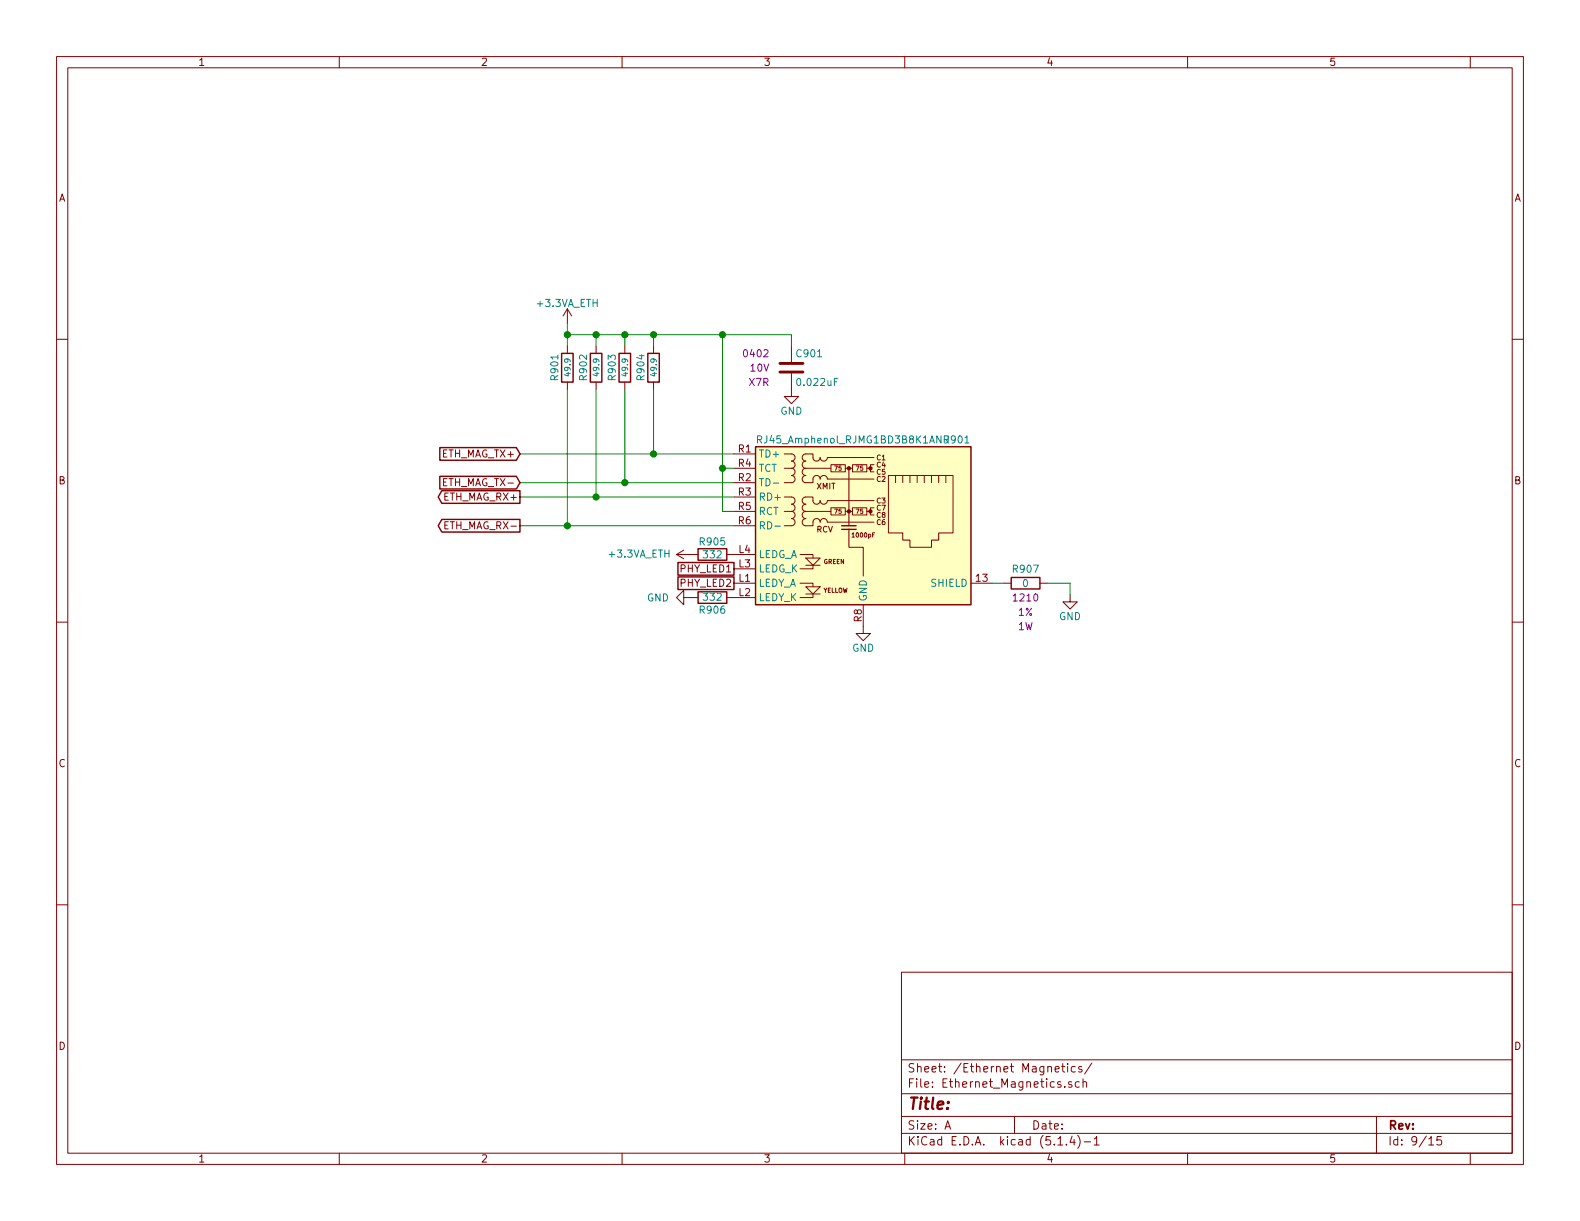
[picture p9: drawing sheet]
EESchema Schematic File Version 4
LIBS:PIC32MZ_ETH_Demo-cache
EELAYER 30 0
EELAYER END
$Descr A 11000 8500
encoding utf-8
Sheet 9 15
Title ""
Date ""
Rev ""
Comp ""
Comment1 ""
Comment2 ""
Comment3 ""
Comment4 ""
$EndDescr
$Comp
L Connector:RJ45_Amphenol_RJMG1BD3B8K1ANR J901
U 1 1
P 6010 3660
F 0 "J901" H 6760 4260 50  0000 R CNN
F 1 "RJ45_Amphenol_RJMG1BD3B8K1ANR" H 5260 4260 50  0000 L CNN
F 2 "Connector_RJ:RJ45_Amphenol_RJMG1BD3B8K1ANR" H 6010 4360 50  0001 C CNN
F 3 "https://www.amphenolcanada.com/ProductSearch/Drawings/AC/RJMG1BD3B8K1ANR.PDF" H 6010 4460 50  0001 C CNN
F 4 "RJMG1BD3B8K1ANR-ND" H 6010 3660 50  0001 C CNN "Digi-Key PN"
	1    6010 3660
	1    0    0    -1  
$EndComp
$Comp
L power:GND #PWR0905
U 1 1
P 6010 4360
F 0 "#PWR0905" H 6010 4110 50  0001 C CNN
F 1 "GND" H 6010 4210 50  0000 C CNN
F 2 "" H 6010 4360 50  0001 C CNN
F 3 "" H 6010 4360 50  0001 C CNN
	1    6010 4360
	1    0    0    -1  
$EndComp
$Comp
L Custom_Library:R_Custom R?
U 1 1
P 4550 2560
AR Path="/5BB2595E/5E703AF9" Ref="R?"  Part="1" 
AR Path="/5BAAE0FA/5E703AF9" Ref="R?"  Part="1" 
AR Path="/5BB86F23/5E703AF9" Ref="R?"  Part="1" 
AR Path="/5C1D5C9E/5E703AF9" Ref="R?"  Part="1" 
AR Path="/5CB6F1ED/5E703AF9" Ref="R?"  Part="1" 
AR Path="/5E6978AF/5E703AF9" Ref="R?"  Part="1" 
AR Path="/5E69796B/5E703AF9" Ref="R904"  Part="1" 
F 0 "R904" V 4460 2560 50  0000 C CNN
F 1 "49.9" V 4550 2560 40  0000 C CNN
F 2 "Resistors_SMD:R_0402" H 4550 2560 50  0001 C CNN
F 3 "" H 4550 2560 50  0001 C CNN
F 4 "0402" H 4630 2640 50  0001 L CNN "display_footprint"
F 5 "1%" H 4630 2560 50  0001 L CNN "Tolerance"
F 6 "1/16W" H 4630 2480 50  0001 L CNN "Wattage"
F 7 "541-3967-1-ND" H 4550 2560 50  0001 C CNN "Digi-Key PN"
	1    4550 2560
	1    0    0    -1  
$EndComp
$Comp
L Custom_Library:R_Custom R?
U 1 1
P 4350 2560
AR Path="/5BB2595E/5E7065DF" Ref="R?"  Part="1" 
AR Path="/5BAAE0FA/5E7065DF" Ref="R?"  Part="1" 
AR Path="/5BB86F23/5E7065DF" Ref="R?"  Part="1" 
AR Path="/5C1D5C9E/5E7065DF" Ref="R?"  Part="1" 
AR Path="/5CB6F1ED/5E7065DF" Ref="R?"  Part="1" 
AR Path="/5E6978AF/5E7065DF" Ref="R?"  Part="1" 
AR Path="/5E69796B/5E7065DF" Ref="R903"  Part="1" 
F 0 "R903" V 4260 2560 50  0000 C CNN
F 1 "49.9" V 4350 2560 40  0000 C CNN
F 2 "Resistors_SMD:R_0402" H 4350 2560 50  0001 C CNN
F 3 "" H 4350 2560 50  0001 C CNN
F 4 "0402" H 4430 2640 50  0001 L CNN "display_footprint"
F 5 "1%" H 4430 2560 50  0001 L CNN "Tolerance"
F 6 "1/16W" H 4430 2480 50  0001 L CNN "Wattage"
F 7 "541-3967-1-ND" H 4350 2560 50  0001 C CNN "Digi-Key PN"
	1    4350 2560
	1    0    0    -1  
$EndComp
$Comp
L Custom_Library:R_Custom R?
U 1 1
P 4150 2560
AR Path="/5BB2595E/5E706980" Ref="R?"  Part="1" 
AR Path="/5BAAE0FA/5E706980" Ref="R?"  Part="1" 
AR Path="/5BB86F23/5E706980" Ref="R?"  Part="1" 
AR Path="/5C1D5C9E/5E706980" Ref="R?"  Part="1" 
AR Path="/5CB6F1ED/5E706980" Ref="R?"  Part="1" 
AR Path="/5E6978AF/5E706980" Ref="R?"  Part="1" 
AR Path="/5E69796B/5E706980" Ref="R902"  Part="1" 
F 0 "R902" V 4060 2560 50  0000 C CNN
F 1 "49.9" V 4150 2560 40  0000 C CNN
F 2 "Resistors_SMD:R_0402" H 4150 2560 50  0001 C CNN
F 3 "" H 4150 2560 50  0001 C CNN
F 4 "0402" H 4230 2640 50  0001 L CNN "display_footprint"
F 5 "1%" H 4230 2560 50  0001 L CNN "Tolerance"
F 6 "1/16W" H 4230 2480 50  0001 L CNN "Wattage"
F 7 "541-3967-1-ND" H 4150 2560 50  0001 C CNN "Digi-Key PN"
	1    4150 2560
	1    0    0    -1  
$EndComp
$Comp
L Custom_Library:R_Custom R?
U 1 1
P 3950 2560
AR Path="/5BB2595E/5E706D39" Ref="R?"  Part="1" 
AR Path="/5BAAE0FA/5E706D39" Ref="R?"  Part="1" 
AR Path="/5BB86F23/5E706D39" Ref="R?"  Part="1" 
AR Path="/5C1D5C9E/5E706D39" Ref="R?"  Part="1" 
AR Path="/5CB6F1ED/5E706D39" Ref="R?"  Part="1" 
AR Path="/5E6978AF/5E706D39" Ref="R?"  Part="1" 
AR Path="/5E69796B/5E706D39" Ref="R901"  Part="1" 
F 0 "R901" V 3860 2560 50  0000 C CNN
F 1 "49.9" V 3950 2560 40  0000 C CNN
F 2 "Resistors_SMD:R_0402" H 3950 2560 50  0001 C CNN
F 3 "" H 3950 2560 50  0001 C CNN
F 4 "0402" H 4030 2640 50  0001 L CNN "display_footprint"
F 5 "1%" H 4030 2560 50  0001 L CNN "Tolerance"
F 6 "1/16W" H 4030 2480 50  0001 L CNN "Wattage"
F 7 "541-3967-1-ND" H 3950 2560 50  0001 C CNN "Digi-Key PN"
	1    3950 2560
	1    0    0    -1  
$EndComp
Wire Wire Line
	5110 3160 4550 3160
Wire Wire Line
	4550 3160 4550 2710
Wire Wire Line
	5110 3360 4350 3360
Wire Wire Line
	4350 3360 4350 2710
Wire Wire Line
	5110 3460 4150 3460
Wire Wire Line
	4150 3460 4150 2710
Wire Wire Line
	5110 3660 3950 3660
Wire Wire Line
	3950 3660 3950 2710
Wire Wire Line
	5110 3260 5030 3260
Wire Wire Line
	5030 3260 5030 2330
Wire Wire Line
	5030 2330 4550 2330
Wire Wire Line
	3950 2330 3950 2410
Wire Wire Line
	4150 2410 4150 2330
Connection ~ 4150 2330
Wire Wire Line
	4150 2330 3950 2330
Wire Wire Line
	4350 2410 4350 2330
Connection ~ 4350 2330
Wire Wire Line
	4350 2330 4150 2330
Wire Wire Line
	4550 2410 4550 2330
Connection ~ 4550 2330
Wire Wire Line
	4550 2330 4350 2330
Wire Wire Line
	5110 3560 5030 3560
Wire Wire Line
	5030 3560 5030 3260
Connection ~ 5030 3260
$Comp
L Custom_Library:C_Custom C901
U 1 1
P 5510 2560
F 0 "C901" H 5535 2660 50  0000 L CNN
F 1 "0.022uF" H 5535 2460 50  0000 L CNN
F 2 "Capacitors_SMD:C_0402" H 5548 2410 50  0001 C CNN
F 3 "" H 5535 2660 50  0001 C CNN
F 4 "0402" H 5360 2660 50  0000 R CNN "display_footprint"
F 5 "10V" H 5360 2560 50  0000 R CNN "Voltage"
F 6 "X7R" H 5360 2460 50  0000 R CNN "Dielectric"
F 7 "311-3793-1-ND" H 5510 2560 50  0001 C CNN "Digi-Key PN"
	1    5510 2560
	1    0    0    -1  
$EndComp
$Comp
L power:GND #PWR0904
U 1 1
P 5510 2710
F 0 "#PWR0904" H 5510 2460 50  0001 C CNN
F 1 "GND" H 5510 2560 50  0000 C CNN
F 2 "" H 5510 2710 50  0001 C CNN
F 3 "" H 5510 2710 50  0001 C CNN
	1    5510 2710
	1    0    0    -1  
$EndComp
Wire Wire Line
	5510 2410 5510 2330
Wire Wire Line
	5510 2330 5030 2330
Connection ~ 5030 2330
Wire Wire Line
	3950 2250 3950 2330
Connection ~ 3950 2330
Text GLabel 3620 3160 0    50   Input ~ 0
ETH_MAG_TX+
Text GLabel 3620 3360 0    50   Input ~ 0
ETH_MAG_TX-
Text GLabel 3620 3460 0    50   Output ~ 0
ETH_MAG_RX+
Text GLabel 3620 3660 0    50   Output ~ 0
ETH_MAG_RX-
Wire Wire Line
	4550 3160 3620 3160
Connection ~ 4550 3160
Wire Wire Line
	3620 3360 4350 3360
Connection ~ 4350 3360
Wire Wire Line
	3620 3460 4150 3460
Connection ~ 4150 3460
Wire Wire Line
	3620 3660 3950 3660
Connection ~ 3950 3660
Text GLabel 5110 3960 0    50   UnSpc ~ 0
PHY_LED1
Text GLabel 5110 4060 0    50   UnSpc ~ 0
PHY_LED2
$Comp
L Custom_Library:R_Custom R?
U 1 1
P 4960 3860
AR Path="/5BAAE1F3/5E798CA7" Ref="R?"  Part="1" 
AR Path="/5BAAE1DC/5E798CA7" Ref="R?"  Part="1" 
AR Path="/5BAAE16C/5E798CA7" Ref="R?"  Part="1" 
AR Path="/5BB844FD/5E798CA7" Ref="R?"  Part="1" 
AR Path="/5BF346B3/5E798CA7" Ref="R?"  Part="1" 
AR Path="/5CAD2D97/5E798CA7" Ref="R?"  Part="1" 
AR Path="/5CB7A8BC/5E798CA7" Ref="R?"  Part="1" 
AR Path="/5CB7A8C3/5E798CA7" Ref="R?"  Part="1" 
AR Path="/5E6ADEF0/5E798CA7" Ref="R?"  Part="1" 
AR Path="/5E69795C/5E798CA7" Ref="R?"  Part="1" 
AR Path="/5E69796B/5E798CA7" Ref="R905"  Part="1" 
F 0 "R905" V 4870 3860 50  0000 C CNN
F 1 "332" V 4960 3860 50  0000 C CNN
F 2 "Resistors_SMD:R_0402" H 4960 3860 50  0001 C CNN
F 3 "" H 4960 3860 50  0001 C CNN
F 4 "0402" H 5030 3940 50  0001 L CNN "display_footprint"
F 5 "1%" H 5030 3860 50  0001 L CNN "Tolerance"
F 6 "1/16W" H 5030 3790 50  0001 L CNN "Wattage"
F 7 "541-332LCT-ND" H 4960 3860 50  0001 C CNN "Digi-Key PN"
	1    4960 3860
	0    1    1    0   
$EndComp
$Comp
L Custom_Library:R_Custom R?
U 1 1
P 4960 4160
AR Path="/5BAAE1F3/5E799642" Ref="R?"  Part="1" 
AR Path="/5BAAE1DC/5E799642" Ref="R?"  Part="1" 
AR Path="/5BAAE16C/5E799642" Ref="R?"  Part="1" 
AR Path="/5BB844FD/5E799642" Ref="R?"  Part="1" 
AR Path="/5BF346B3/5E799642" Ref="R?"  Part="1" 
AR Path="/5CAD2D97/5E799642" Ref="R?"  Part="1" 
AR Path="/5CB7A8BC/5E799642" Ref="R?"  Part="1" 
AR Path="/5CB7A8C3/5E799642" Ref="R?"  Part="1" 
AR Path="/5E6ADEF0/5E799642" Ref="R?"  Part="1" 
AR Path="/5E69795C/5E799642" Ref="R?"  Part="1" 
AR Path="/5E69796B/5E799642" Ref="R906"  Part="1" 
F 0 "R906" V 4870 4160 50  0000 C CNN
F 1 "332" V 4960 4160 50  0000 C CNN
F 2 "Resistors_SMD:R_0402" H 4960 4160 50  0001 C CNN
F 3 "" H 4960 4160 50  0001 C CNN
F 4 "0402" H 5030 4240 50  0001 L CNN "display_footprint"
F 5 "1%" H 5030 4160 50  0001 L CNN "Tolerance"
F 6 "1/16W" H 5030 4090 50  0001 L CNN "Wattage"
F 7 "541-332LCT-ND" H 4960 4160 50  0001 C CNN "Digi-Key PN"
	1    4960 4160
	0    1    -1   0   
$EndComp
$Comp
L power:GND #PWR0903
U 1 1
P 4810 4160
F 0 "#PWR0903" H 4810 3910 50  0001 C CNN
F 1 "GND" V 4810 4010 50  0000 R CNN
F 2 "" H 4810 4160 50  0001 C CNN
F 3 "" H 4810 4160 50  0001 C CNN
	1    4810 4160
	0    1    1    0   
$EndComp
$Comp
L Custom_Library:+3.3VA_ETH #PWR0901
U 1 1
P 3950 2250
F 0 "#PWR0901" H 3950 2100 50  0001 C CNN
F 1 "+3.3VA_ETH" H 3950 2390 50  0000 C CNN
F 2 "" H 3950 2250 50  0001 C CNN
F 3 "" H 3950 2250 50  0001 C CNN
	1    3950 2250
	1    0    0    -1  
$EndComp
Wire Wire Line
	6990 4060 6910 4060
$Comp
L power:GND #PWR0906
U 1 1
P 7450 4140
F 0 "#PWR0906" H 7450 3890 50  0001 C CNN
F 1 "GND" H 7450 3990 50  0000 C CNN
F 2 "" H 7450 4140 50  0001 C CNN
F 3 "" H 7450 4140 50  0001 C CNN
	1    7450 4140
	1    0    0    -1  
$EndComp
Wire Wire Line
	7450 4140 7450 4060
Wire Wire Line
	7450 4060 7290 4060
$Comp
L Custom_Library:+3.3VA_ETH #PWR0902
U 1 1
P 4810 3860
F 0 "#PWR0902" H 4810 3710 50  0001 C CNN
F 1 "+3.3VA_ETH" V 4810 4220 50  0000 C CNN
F 2 "" H 4810 3860 50  0001 C CNN
F 3 "" H 4810 3860 50  0001 C CNN
	1    4810 3860
	0    -1   -1   0   
$EndComp
$Comp
L Custom_Library:R_Custom R907
U 1 1
P 7140 4060
F 0 "R907" V 7040 4060 50  0000 C CNN
F 1 "0" V 7140 4060 50  0000 C CNN
F 2 "Resistors_SMD:R_1210" H 7140 4060 50  0001 C CNN
F 3 "" H 7140 4060 50  0001 C CNN
F 4 "1210" V 7240 4060 50  0000 C CNN "display_footprint"
F 5 "1%" V 7340 4060 50  0000 C CNN "Tolerance"
F 6 "1W" V 7440 4060 50  0000 C CNN "Wattage"
F 7 "RMCF1210ZT0R00CT-ND" H 7440 4460 60  0001 C CNN "Digi-Key PN"
	1    7140 4060
	0    1    1    0   
$EndComp
$EndSCHEMATC
